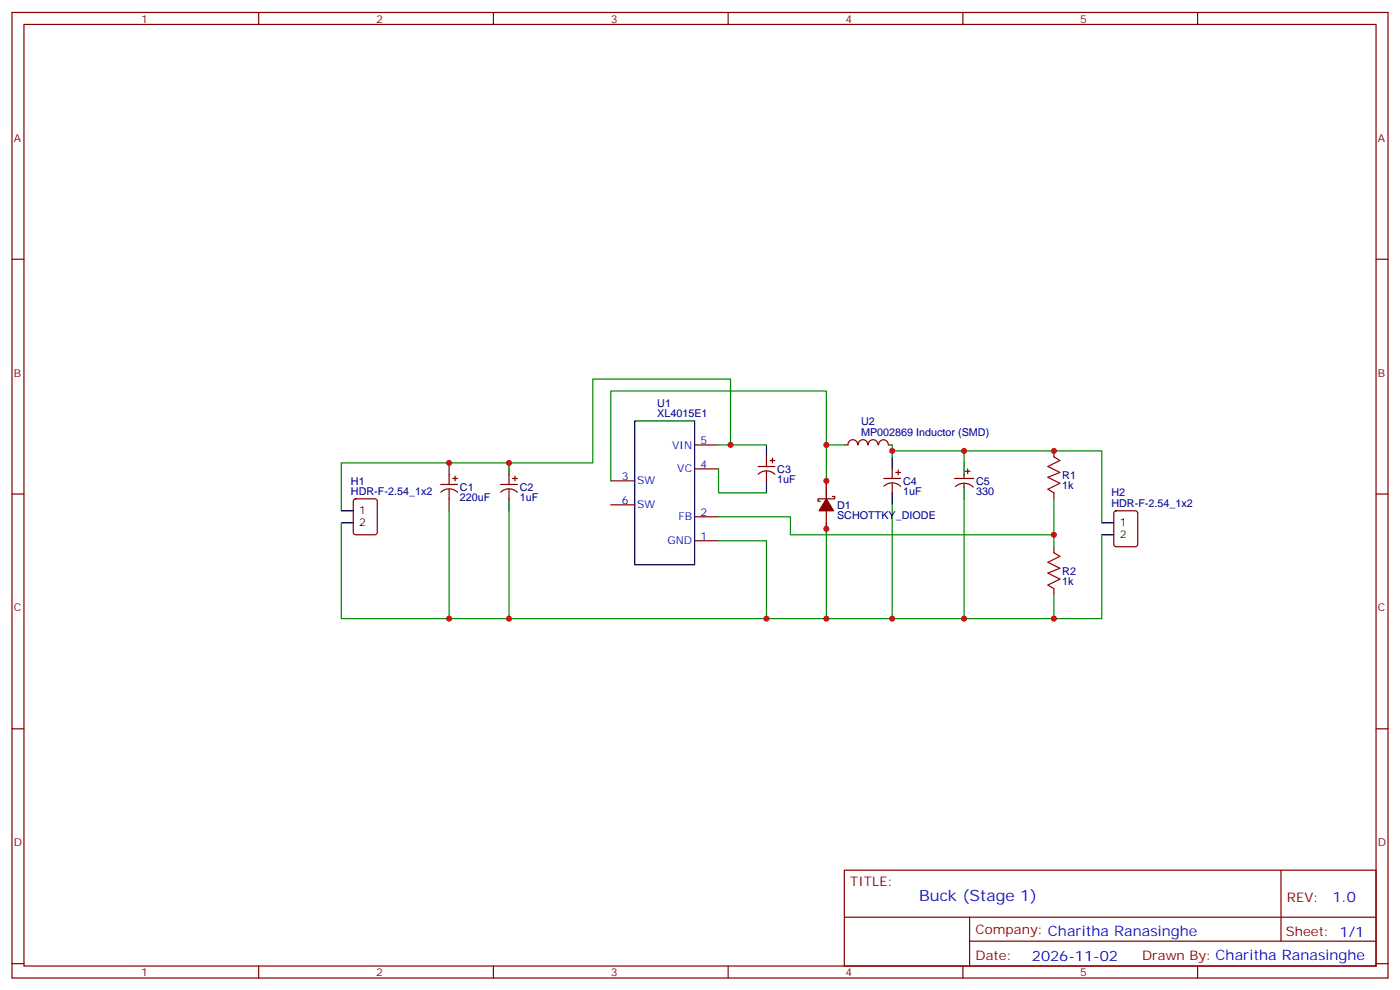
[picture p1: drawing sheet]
<svg xmlns="http://www.w3.org/2000/svg" width="412mm" height="292mm" viewBox="0 0 412 292" stroke-linecap="round" stroke-linejoin="round" font-family="sans-serif">
<g fill="none" stroke="#870000" stroke-width=".35">
<path d="M3.5 3.7h405.4v284.3h-405.4zM7.1 7.2h398.2v277.3h-398.2zM76.2 3.7v3.5M145.3 3.7v3.5M214.5 3.7v3.5M283.6 3.7v3.5M352.8 3.7v3.5M3.5 76.3h3.6M405.3 76.3h3.6M132.3 139.8v2.9M149.9 139.8v2.9M204.6 138.1h7.1"/>
<path d="M204.6 131h7.1M223.3 137.4h4.9M223.3 139.6a3.5 3.5 0 0 1 5 .1M225.8 134.5v2.9M225.8 138.8v2.8M226.8 135.6h1.4M227.5 134.9v1.4M252.6 131a1.41 1.41 0 0 0-1.4-1.5 1.41 1.41 0 0 0-1.4 1.5h-1.1M252.8 131a1.41 1.41 0 0 1 1.4-1.5 1.41 1.41 0 0 1 1.4 1.5M255.8 131a1.41 1.41 0 0 1 1.4-1.5 1.41 1.41 0 0 1 1.4 1.5M258.8 131a1.41 1.41 0 0 1 1.4-1.5 1.41 1.41 0 0 1 1.4 1.5M261.8 131h1"/>
<path d="M262.8 138.1v2.8M263.9 139.1h1.4M264.6 138.4v1.4M284 139.8v1.1M284.3 138.8h1.5M285 138.1v1.4M310.4 132.8v1.7M3.5 145.5h3.6M104.3 147.1l.5-.2h5.6l.7 .4v9.5l-.4 .6-5.9 .1-.7-.5v-9.4zM129.8 142.7h5M129.9 144.9a3.5 3.5 0 0 1 4.9 .1M132.3 144.1v2.8"/>
<path d="M133.3 140.9h1.5M134.1 140.2v1.4M147.5 142.7h4.9M147.5 144.9a3.5 3.5 0 0 1 4.9 .1M149.9 144.1v2.8M151 140.9h1.4M151.7 140.2v1.4M179.9 141.6h7.1M179.9 148.7h7.1M204.6 159.2h7.1M204.6 152.2h7.1M243.4 141.6v5.3"/>
<path d="M243.4 150.4v5.3M245.2 146.2h.7v.7h-5v.7h.8M260.3 140.9h5M260.4 143.2a3.5 3.5 0 0 1 4.9 0M262.8 142.3v2.8M281.2 140.9h5.6M281.4 143.3a3.8 3.8 0 0 1 5.3 .1M284 142.3v1.1M310.4 145.1v1.8M328.3 150.6l.5-.2h5.6l.7 .5v9.4l-.4 .7h-5.9l-.7-.5v-9.4zM405.3 145.5h3.6M310.4 161v1.8"/>
<path d="M310.4 173.4v1.7M3.5 214.6h3.6M405.3 214.6h3.6M248.7 256.3h156.6v28.2h-156.6zM377.3 256.3v20.9M248.7 270.1h156.5M285.6 277.2h119.6M285.6 270.1v14.1M3.5 283.8h3.6M76.2 284.5v3.5M145.3 284.5v3.5M214.5 284.5v3.5"/>
<path d="M283.6 284.5v3.5M352.8 284.5v3.5M405.3 283.8h3.6"/>
</g>
<g fill="none" stroke="#000" stroke-width=".35">
<path d="M132.3 136.3v3.5M149.9 136.3v3.5M187 124h17.6v42.3h-17.6zM225.8 131v3.5M262.8 134.5v3.6M284 136.3v3.5M100.5 150.4h3.6M100.5 154h3.6M132.3 146.9v3.5M149.9 146.9v3.5M225.8 141.6v3.5M262.8 145.1v3.6"/>
<path d="M284 143.4v3.5M324.6 154h3.5M324.6 157.5h3.5"/>
</g>
<g fill="none" stroke="#008700" stroke-width=".35">
<path d="M211.7 138.1v7h14.1M211.7 131h14.1M215.2 131v-19.4h-40.6v24.7h-74.1v14.1M243.4 131v15.9M248.7 131h-5.3v-15.9h-63.5v26.5M262.8 132.8h21.2v3.5M262.8 131v3.5M284 132.8h40.6v21.2M100.5 154v28.2h31.8M132.3 150.4v31.8h93.5v-23h-14.1M149.9 150.4v31.8M211.7 152.2h21.1v5.3h77.6"/>
<path d="M243.4 154v28.2h-17.6M262.8 148.7v33.5h-19.4M284 146.9v35.3h-21.2M310.4 146.9v14.1M324.6 157.5v24.7h-14.2M310.4 175.1v7.1h-26.4"/>
</g>
<path d="M310.4 134.5l1.8 1.1-3.5 1.8 3.5 1.7-3.5 1.4 3.5 1.8-3.5 1.8 1.7 1M310.4 162.8l1.8 1-3.5 1.8 3.5 1.8-3.5 1.4 3.5 1.7-3.5 1.8 1.7 1.1" fill="none" stroke="#a10000" stroke-width=".35"/>
<path d="M243.4 146.9l2.1 3.5h-4.2z" fill="#870000" stroke="#870000" stroke-width=".35"/>
<g fill="#c00">
<circle cx="215.2" cy="131" r=".88"/>
<circle cx="149.9" cy="136.3" r=".88"/>
<circle cx="149.9" cy="182.2" r=".88"/>
<circle cx="243.4" cy="131" r=".88"/>
<circle cx="225.8" cy="182.2" r=".88"/>
<circle cx="262.8" cy="132.8" r=".88"/>
<circle cx="243.4" cy="182.2" r=".88"/>
<circle cx="262.8" cy="182.2" r=".88"/>
<circle cx="284" cy="132.8" r=".88"/>
<circle cx="284" cy="182.2" r=".88"/>
<circle cx="310.4" cy="157.5" r=".88"/>
<circle cx="132.3" cy="136.3" r=".88"/>
<circle cx="132.3" cy="182.2" r=".88"/>
<circle cx="243.4" cy="155.7" r=".88"/>
<circle cx="243.4" cy="141.6" r=".88"/>
<circle cx="310.4" cy="132.8" r=".88"/>
<circle cx="310.4" cy="182.2" r=".88"/>
</g>
<text font-size="4.6" fill="#00f" x="270.8" y="265.3">Buck (Stage 1)</text>
<g font-size="4.2" fill="#00f">
<text x="392.5" y="265.5">1.0</text>
<text x="304" y="282.9">2026-11-02</text>
</g>
<g font-size="3.9" fill="#800">
<text x="250.5" y="260.8">TITLE:</text>
<text x="379.1" y="265.5">REV:</text>
<text x="287.4" y="275">Company: Charitha Ranasinghe</text>
<text x="378.7" y="275.7">Sheet: 1/1</text>
<text x="287.4" y="282.7">Date:</text>
<text x="336.4" y="282.8">Drawn By: Charitha Ranasinghe</text>
</g>
<g font-size="3.2" fill="#800">
<text x="41.6" y="6.7">1</text>
<text x="110.8" y="6.7">2</text>
<text x="179.9" y="6.7">3</text>
<text x="249.1" y="6.7">4</text>
<text x="318.2" y="6.7">5</text>
<text x="4.1" y="41.8">A</text>
<text x="405.9" y="41.8">A</text>
<text x="4.1" y="110.9">B</text>
<text x="405.9" y="110.9">B</text>
<text x="4.1" y="180.1">C</text>
<text x="405.9" y="180.1">C</text>
<text x="4.1" y="249.2">D</text>
<text x="405.9" y="249.2">D</text>
<text x="41.6" y="287.5">1</text>
<text x="110.8" y="287.5">2</text>
<text x="179.9" y="287.5">3</text>
<text x="249.1" y="287.5">4</text>
<text x="318.2" y="287.5">5</text>
</g>
<g font-size="3.2" fill="#000080">
<text x="193.6" y="119.8">U1</text>
<text x="193.6" y="122.9">XL4015E1</text>
<text x="253.7" y="125.3">U2</text>
<text x="253.7" y="128.4">MP002869 Inductor (SMD)</text>
<text x="103.4" y="142.8">H1</text>
<text x="229" y="142.4">1uF</text>
<text x="229" y="139.2">C3</text>
<text x="266" y="142.7">C4</text>
<text x="287.5" y="142.8">C5</text>
<text x="312.9" y="141">R1</text>
<text x="103.4" y="145.8">HDR-F-2.54_1x2</text>
<text x="135.5" y="147.7">220uF</text>
<text x="135.5" y="144.5">C1</text>
<text x="153.1" y="147.7">1uF</text>
<text x="153.1" y="144.5">C2</text>
<text x="246.6" y="149.9">D1</text>
<text x="266" y="145.9">1uF</text>
<text x="287.5" y="145.9">330</text>
<text x="312.9" y="144.1">1k</text>
<text x="327.4" y="149.4">HDR-F-2.54_1x2</text>
<text x="327.4" y="146.2">H2</text>
<text x="246.6" y="152.9">SCHOTTKY_DIODE</text>
<text x="312.9" y="172.4">1k</text>
<text x="312.9" y="169.2">R2</text>
</g>
<g font-size="3.2" fill="#00f">
<text x="206.4" y="130.7">5</text>
<text x="198" y="132.1">VIN</text>
<text x="206.4" y="137.7">4</text>
<text x="183.2" y="141.3">3</text>
<text x="187.7" y="142.7">SW</text>
<text x="199.5" y="139.1">VC</text>
<text x="183.2" y="148.3">6</text>
<text x="187.7" y="149.7">SW</text>
<text x="199.9" y="153.2">FB</text>
<text x="206.4" y="151.8">2</text>
<text x="196.6" y="160.3">GND</text>
<text x="206.4" y="158.9">1</text>
</g>
<g font-size="3.2">
<text x="105.8" y="151.5">1</text>
<text x="105.8" y="155">2</text>
<text x="329.8" y="155">1</text>
<text x="329.8" y="158.5">2</text>
</g>
</svg>
